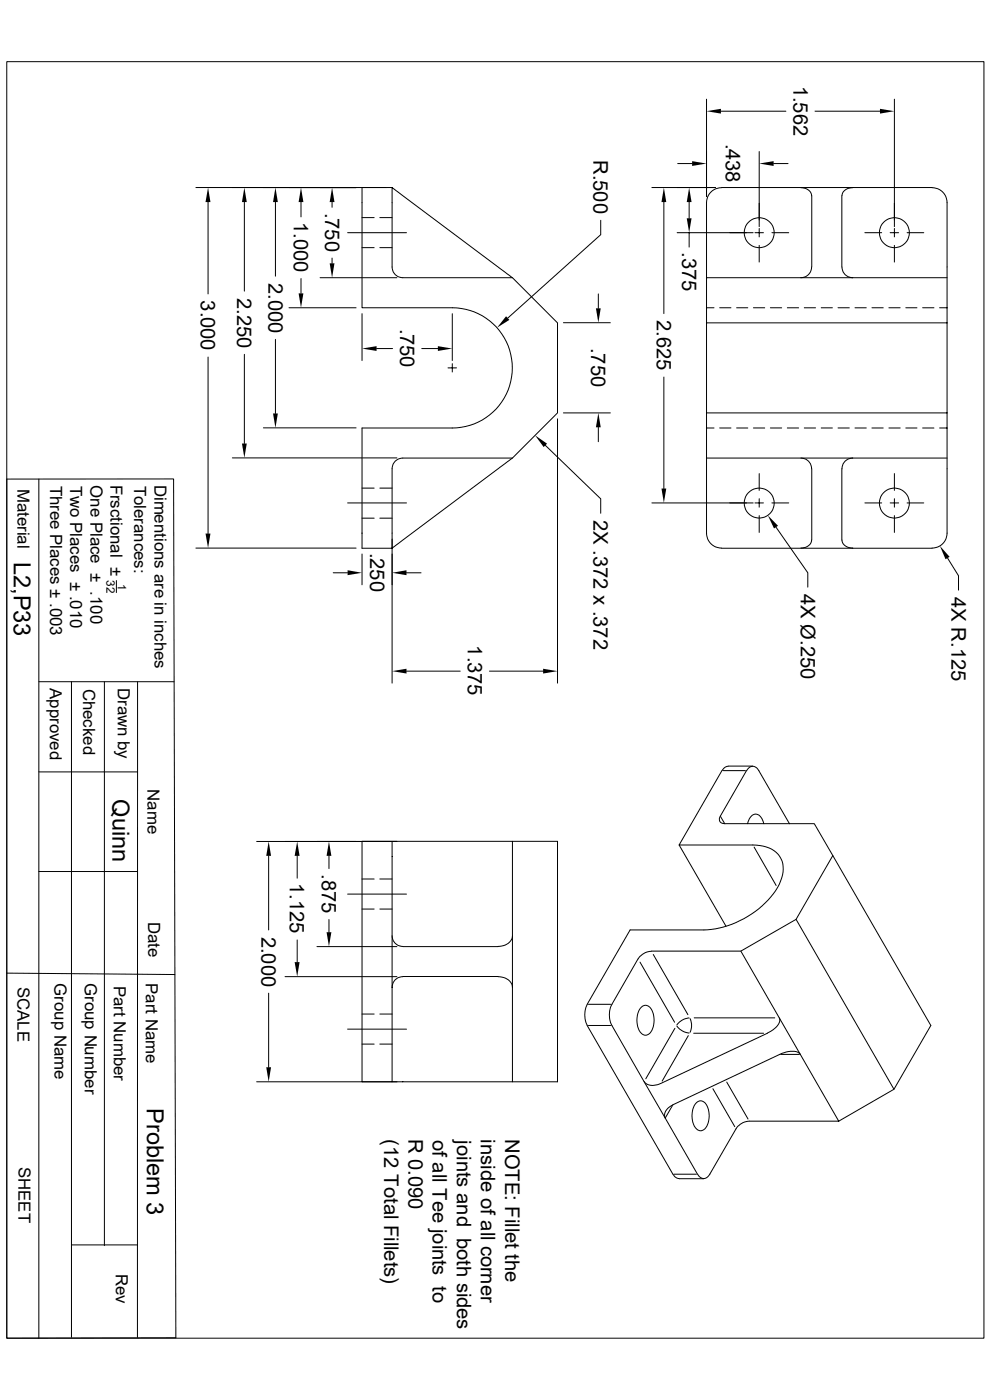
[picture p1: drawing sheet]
<svg xmlns="http://www.w3.org/2000/svg" width="297mm" height="420mm" viewBox="0 0 297 420" stroke-linecap="round" stroke-linejoin="round" font-family="sans-serif">
<g fill="none" stroke="#000" stroke-width=".3">
<path d="M2 18.5h292.9v382.9h-292.9zM211.8 29.8v29.2M216.1 33.4h19.4M244.3 33.4h19.4M268.1 29.8v38.2M108.5 56.3v36h27.1a18 18 0 0 1 17.9 18.1 18 18 0 0 1-17.9 18h-27.1v36.1h9M117.5 56.3v23.8a3.2 3.2 0 0 0 3.2 3.2h32.9l13.5 13.6v27l-13.5 13.5h-32.9a3.2 3.2 0 0 0-3.2 3.2v23.9M117.5 56.3l36.1 27M117.5 56.3h-58.8M195.4 56.3h19.1M203.1 49.1h4.3M227.5 45.5v22.5"/>
<path d="M231.9 49.1h4.3M240 56.3a2.91 2.91 0 0 1 3.2 2.4M243.3 58.7v21.4M252.3 58.7v21.4M255.6 56.3a2.91 2.91 0 0 0-3.3 2.4M255.6 56.3h23.8a4.5 4.5 0 0 1 4.4 4.5v99.1a4.5 4.5 0 0 1-4.4 4.5M255.6 56.3h-39.4a4.6 4.6 0 0 0-4.4 4.5v99.1a4.5 4.5 0 0 0 4.4 4.5M62.4 60.6v27.6M73.2 60.6v26.7M82.5 60.6v22.2M90.2 60.6v4.5M99.5 60.6v1.6"/>
<path d="M99.5 77.4v1.6M104.2 69.8h17.6M108.5 65.3h3.6M108.5 74.3h3.6M113.8 65.3h3.7M113.8 74.3h3.7M180 66.1v4.3l-27.8 25M199 60.6v33.5M202.9 69.8h22.8M206.5 60.6v4.9M206.5 69.8v4.3M226.3 69.8h2.5"/>
<path d="M227.5 68.5v2.6M227.5 73.6v5M231.4 69.8h5M259.2 69.8h5M266.8 69.8h2.5M268.1 68.5v2.6M268.1 73.6v5M271.9 69.8h5M86.6 92.3h20.1M90.2 83.6v4.4M95.9 83.3h23.1M108.5 94.1v14.1"/>
<path d="M135.6 94.1v14.1M168.9 96.8h14M179.3 88.2v4.3M211.8 83.3h72M211.8 96.9h72M211.8 92.3h2.2M215.7 92.3h3.4M220.8 92.3h3.3M225.8 92.3h3.4M230.9 92.3h3.4M236 92.3h3.4M241 92.3h3.4"/>
<path d="M243.2 80.1a3.2 3.2 0 0 1-3.2 3.2M246.1 92.3h3.4M251.2 92.3h3.4M252.3 80.1a3.2 3.2 0 0 0 3.3 3.2M256.2 92.3h3.4M261.3 92.3h3.4M266.4 92.3h3.4M271.5 92.3h3.3M276.5 92.3h3.4M281.6 92.3h2.2M62.4 107.1v53M73.2 106.3v26.8"/>
<path d="M82.5 101.8v22.2M112.9 104.6h4.7M126.4 104.6h4.8M134.3 110.4h2.5M135.6 109.1v2.5M199 113.1v33.5M69.6 137.4h49.4M79 128.4h27.7M153.6 137.4l-36.1 27.1M163.4 133.6l16.6 16v4.4M167.1 125.6v79.3M168.9 123.9h14"/>
<path d="M179.3 128.2v4.3M211.8 128.4h2.2M211.8 123.9h72M211.8 137.4h43.8M215.7 128.4h3.4M220.8 128.4h3.3M225.8 128.4h3.4M230.9 128.4h3.4M236 128.4h3.4M240 137.4a3.2 3.2 0 0 1 3.2 3.2M241 128.4h3.4M246.1 128.4h3.4"/>
<path d="M251.2 128.4h3.4M255.6 137.4h28.2M255.6 137.4a3.2 3.2 0 0 0-3.3 3.2M256.2 128.4h3.4M261.3 128.4h3.4M266.4 128.4h3.4M271.5 128.4h3.3M276.5 128.4h3.4M281.6 128.4h2.2M2 143.7h50l.7 257.6-50.7 .1zM11.6 143.7v257.8M104.2 150.9h17.6"/>
<path d="M108.5 146.4h3.6M108.5 155.4h3.6M113.8 146.4h3.7M113.8 155.4h3.7M195.4 150.9h30.3M226.3 150.9h2.5M227.5 142.1v5M227.5 149.6v2.5M227.5 154.7v5M231.4 150.9h5M232.6 158.2l9.5 13.6v4.3M243.3 140.6v21.4"/>
<path d="M252.3 140.6v21.4M259.2 150.9h5M266.8 150.9h2.5M268.1 142.1v5M268.1 149.6v2.5M268.1 154.7v5M271.9 150.9h5M34.9 174.2v3.6M58.7 164.4h48M99.9 171.8h4.3M108.5 166.2v9.2M117.5 161.7v43.2"/>
<path d="M121.8 171.8h4.4M216.2 164.5h63.2M243.2 162a2.91 2.91 0 0 1-3.2 2.4M252.3 162a2.91 2.91 0 0 0 3.3 2.4M284 167.4l3.3 5.3v4.3M11.6 204.5h40.6M21.4 204.5v196.7M31.3 204.5v169.2M41.2 204.5v196.7M121.8 201.3h16.1M146.7 201.3h16.1M11.6 231.6h29.6"/>
<path d="M216.7 231.2h6.7M218.2 229.9l-.9 .3-.9 1-12.9 22.3h22.1a8.9 8.9 0 0 1 8.5 4.1 9.1 9.1 0 0 1-1.1 8.6 28.1 28.1 0 0 1-22 12.8M218.2 229.8h7.4M223.7 231.2l-7.8 13.6a1.39 1.39 0 0 0-.2 1.6 1.39 1.39 0 0 0 1.5 .7h26.9l5.5 9.6-11 19.1-16.6 9.5h-26.8M223.8 231.2a1.92 1.92 0 0 1 1.8-1.3 1.92 1.92 0 0 1 1.8 1.3l9.2 15.9M76.9 252.4h42.1M80.5 256.8v22.2M89.1 256.8v6.6M98.6 256.8v3.8M117.5 252.4v43.8M153.6 252.4v43.8M203.5 253.5l14.1 24.4"/>
<path d="M215.9 244.9l1.2 2.1M224.1 247.1a2.84 2.84 0 0 1 2.7-2.8 3.4 3.4 0 0 1 2.1 2.8M226 254.1l6.6 11.5M249.6 256.7l29.4 50.9-11.1 19.2-16.5 9.5M11.6 261.5h29.6M98.6 275.8v3.9M104.2 268.2h17.6M108.5 263.7h3.6M108.5 272.7h3.6M113.8 263.7h3.7M113.8 272.7h3.7M210.9 279h-22.1l-12.8 22.3a7.2 7.2 0 0 0 0 6.3l26.2 45.4 1.3 .6h7.4"/>
<path d="M238.6 275.8l29.3 51M2 291.9l50.4 .5M80.5 297.9v22.3M85.4 293h33.6M89.1 282v6.6M95 284h24M117.5 296.2v28.3M117.5 280.7a3.2 3.2 0 0 0 3.2 3.2M120.7 284h28.6M153.6 296.2a3.9 3.9 0 0 0-4.3-3.3l-28.6 .1a3.2 3.2 0 0 0-3.2 3.2M153.6 280.7a3.9 3.9 0 0 1-4.3 3.2M153.6 296.2v28.3h-45.1v-72.1h58.6v72.1h-13.5"/>
<path d="M191.2 287.7l-7.8 13.6a7 7 0 0 0 0 6.3l25.6 44.7M191.8 288.6l10.4 18.1M195.2 285.4a5.1 5.1 0 0 0-3.9 2.3M195.8 286.3l10.4 18.1M222 285.3l17.9 31M104.2 308.7h17.6M108.5 304.2h3.6M108.5 313.2h3.6M113.8 304.2h3.7M113.8 313.2h3.7M176.4 301.3h6.6M176.4 307.6h6.6"/>
<path d="M192.2 302.2a2.03 2.03 0 0 1 2.1-.4 2.03 2.03 0 0 1 1.3 1.7 6.3 6.3 0 0 1-1.2 6.8 2.08 2.08 0 0 1-3.1-1.7 6.7 6.7 0 0 1 .9-6.4zM202.3 308.5l-8.8 15.1M202.9 307.8a5.3 5.3 0 0 0 3.6 2.1M206.3 310.7l-7.8 13.6M206.5 305.4a5.3 5.3 0 0 0-3.6 2.1M206.8 305.6a4.9 4.9 0 0 1 0 4.1M207.9 310h21M208.1 305.4h24.1M230 310l-32 15M233.6 305.4a3 3 0 0 1-1.8 3.5l-1.8 1M234 316.3h5.6M239.9 316.3a4.3 4.3 0 0 0-4.9-.5l-33.3 15.6a3.2 3.2 0 0 0-2.3 4"/>
<path d="M239.9 316.3l11.5 20M76.9 324.5h42.1M193 324.4a3.8 3.8 0 0 0 5 .6M201.5 331.6l-2 3.6M208.7 330.8a2.03 2.03 0 0 1 2.1-.3 2.03 2.03 0 0 1 1.3 1.7 6.3 6.3 0 0 1-1.2 6.7 2.08 2.08 0 0 1-3-1.6 6.7 6.7 0 0 1 .8-6.5zM213.7 326.6l6.5 11.4M217.8 324.6l6.4 11.1M251.4 336.3h-26.9a5.1 5.1 0 0 0-3.9 2.3l-7.9 13.7a1.92 1.92 0 0 1-1.8 1.3 1.92 1.92 0 0 1-1.8-1.3M202.1 352.3h6.6M21.4 373.5h19.8"/>
<circle cx="227.5" cy="69.8" r="4.5"/>
<circle cx="268.1" cy="69.8" r="4.5"/>
<circle cx="227.5" cy="150.9" r="4.5"/>
<circle cx="268.1" cy="150.9" r="4.5"/>
</g>
<g fill="#000">
<path d="M211.8 33.4l4.3-.8v1.5zM263.7 32.6l4.4 .8-4.4 .7zM207.4 48.3l4.4 .8-4.4 .7zM227.5 49.1l4.4-.8v1.5zM62.4 56.3l.7 4.3h-1.5zM73.2 56.3l.8 4.3h-1.5zM82.5 56.3l.8 4.3h-1.5zM90.2 56.3l.7 4.3h-1.4zM99.5 56.3l.7 4.3h-1.4zM98.8 79h1.4l-.7 4.3zM199 56.3l.7 4.3h-1.5zM206.5 56.3l.8 4.3h-1.5z"/>
<path d="M205.8 65.5h1.5l-.8 4.3zM89.5 88h1.4l-.7 4.3zM151.7 94.9l1 1.1-3.7 2.3zM178.6 92.5h1.4l-.7 4.3zM108.5 104.6l4.4-.8v1.5zM131.2 103.8l4.4 .8-4.4 .7zM72.5 133.1h1.5l-.8 4.3zM81.8 124h1.5l-.8 4.4zM160.4 130.6l3.6 2.5-1.1 1zM179.3 123.9l.7 4.3h-1.4zM198.2 146.6h1.5l-.7 4.3zM230.1 154.6l3.1 3.1-1.2 .8z"/>
<path d="M61.6 160.1h1.5l-.7 4.3zM104.2 171.1l4.3 .7-4.3 .8zM117.5 171.8l4.3-.7v1.5zM281.7 163.7l2.9 3.3-1.2 .8zM117.5 201.3l4.3-.7v1.5zM162.8 200.6l4.3 .7-4.3 .8zM80.5 252.4l.7 4.4h-1.4zM89.1 252.4l.7 4.4h-1.5zM98.6 252.4l.7 4.4h-1.4zM97.9 279.7h1.4l-.7 4.3zM88.3 288.6h1.5l-.7 4.4zM79.8 320.2h1.4l-.7 4.3z"/>
</g>
<g font-size="7.1">
<text x="4.1" y="168.6" transform="rotate(90 4.1 168.6)">L2,P33</text>
<text x="33.7" y="239.8" transform="rotate(90 33.7 239.8)">Quinn</text>
<text x="44" y="332.4" transform="rotate(90 44 332.4)">Problem 3</text>
</g>
<g font-size="6.1">
<text x="237.8" y="25.7" transform="rotate(90 237.8 25.7)">1.562</text>
<text x="217.5" y="43.1" transform="rotate(90 217.5 43.1)">.438</text>
<text x="177.9" y="48" transform="rotate(90 177.9 48)">R.500</text>
<text x="97.4" y="63.8" transform="rotate(90 97.4 63.8)">.750</text>
<text x="88.1" y="66.5" transform="rotate(90 88.1 66.5)">1.000</text>
<text x="204.4" y="75.7" transform="rotate(90 204.4 75.7)">.375</text>
<text x="71.1" y="89.3" transform="rotate(90 71.1 89.3)">2.250</text>
<text x="80.4" y="84.8" transform="rotate(90 80.4 84.8)">2.000</text>
<text x="60.2" y="90.1" transform="rotate(90 60.2 90.1)">3.000</text>
<text x="119.9" y="98.6" transform="rotate(90 119.9 98.6)">.750</text>
<text x="196.9" y="96.1" transform="rotate(90 196.9 96.1)">2.625</text>
<text x="177.2" y="104.4" transform="rotate(90 177.2 104.4)">.750</text>
<text x="177.9" y="156" transform="rotate(90 177.9 156)">2X .372 x .372</text>
<text x="110.9" y="165.8" transform="rotate(90 110.9 165.8)">.250</text>
<text x="240" y="178.2" transform="rotate(90 240 178.2)">4X Ø.250</text>
<text x="285.2" y="179.2" transform="rotate(90 285.2 179.2)">4X R.125</text>
<text x="140.2" y="193.6" transform="rotate(90 140.2 193.6)">1.375</text>
<text x="96.5" y="262.2" transform="rotate(90 96.5 262.2)">.875</text>
<text x="86.9" y="264.9" transform="rotate(90 86.9 264.9)">1.125</text>
<text x="78.4" y="281" transform="rotate(90 78.4 281)">2.000</text>
<text x="115.1" y="341.8" transform="rotate(90 115.1 341.8)">(12 Total Fillets)</text>
<text x="122.4" y="341.7" transform="rotate(90 122.4 341.7)">R 0.090</text>
<text x="129.6" y="341.9" transform="rotate(90 129.6 341.9)">of all Tee joints to</text>
<text x="144.1" y="341.7" transform="rotate(90 144.1 341.7)">inside of all corner</text>
<text x="151.4" y="341.7" transform="rotate(90 151.4 341.7)">NOTE: Fillet the</text>
<text x="136.9" y="342.1" transform="rotate(90 136.9 342.1)">joints and both sides</text>
</g>
<g font-size="5">
<text x="5.3" y="146.6" transform="rotate(90 5.3 146.6)">Material</text>
<text x="15" y="145.7" transform="rotate(90 15 145.7)">Three Places ± .003</text>
<text x="21" y="145.7" transform="rotate(90 21 145.7)">Two Places ± .010</text>
<text x="27.1" y="145.5" transform="rotate(90 27.1 145.5)">One Place ± .100</text>
<text x="33.1" y="145.4" transform="rotate(90 33.1 145.4)">Frsctional ±</text>
<text x="40.3" y="145.7" transform="rotate(90 40.3 145.7)">Tolerances:</text>
<text x="46.3" y="145.4" transform="rotate(90 46.3 145.4)">Dimentions are in inches</text>
<text x="15" y="206.5" transform="rotate(90 15 206.5)">Approved</text>
<text x="24.9" y="206.6" transform="rotate(90 24.9 206.6)">Checked</text>
<text x="35.3" y="206.4" transform="rotate(90 35.3 206.4)">Drawn by</text>
<text x="44.2" y="236.7" transform="rotate(90 44.2 236.7)">Name</text>
<text x="44.4" y="276.6" transform="rotate(90 44.4 276.6)">Date</text>
<text x="5.2" y="296" transform="rotate(90 5.2 296)">SCALE</text>
<text x="16.3" y="295" transform="rotate(90 16.3 295)">Group Name</text>
<text x="25.4" y="294.9" transform="rotate(90 25.4 294.9)">Group Number</text>
<text x="34.1" y="295.7" transform="rotate(90 34.1 295.7)">Part Number</text>
<text x="43.7" y="294.9" transform="rotate(90 43.7 294.9)">Part Name</text>
<text x="5.5" y="350.1" transform="rotate(90 5.5 350.1)">SHEET</text>
<text x="34.7" y="382.1" transform="rotate(90 34.7 382.1)">Rev</text>
</g>
<g font-size="3.5">
<text x="31.9" y="174" transform="rotate(90 31.9 174)">32</text>
<text x="35.3" y="175.1" transform="rotate(90 35.3 175.1)">1</text>
</g>
</svg>
